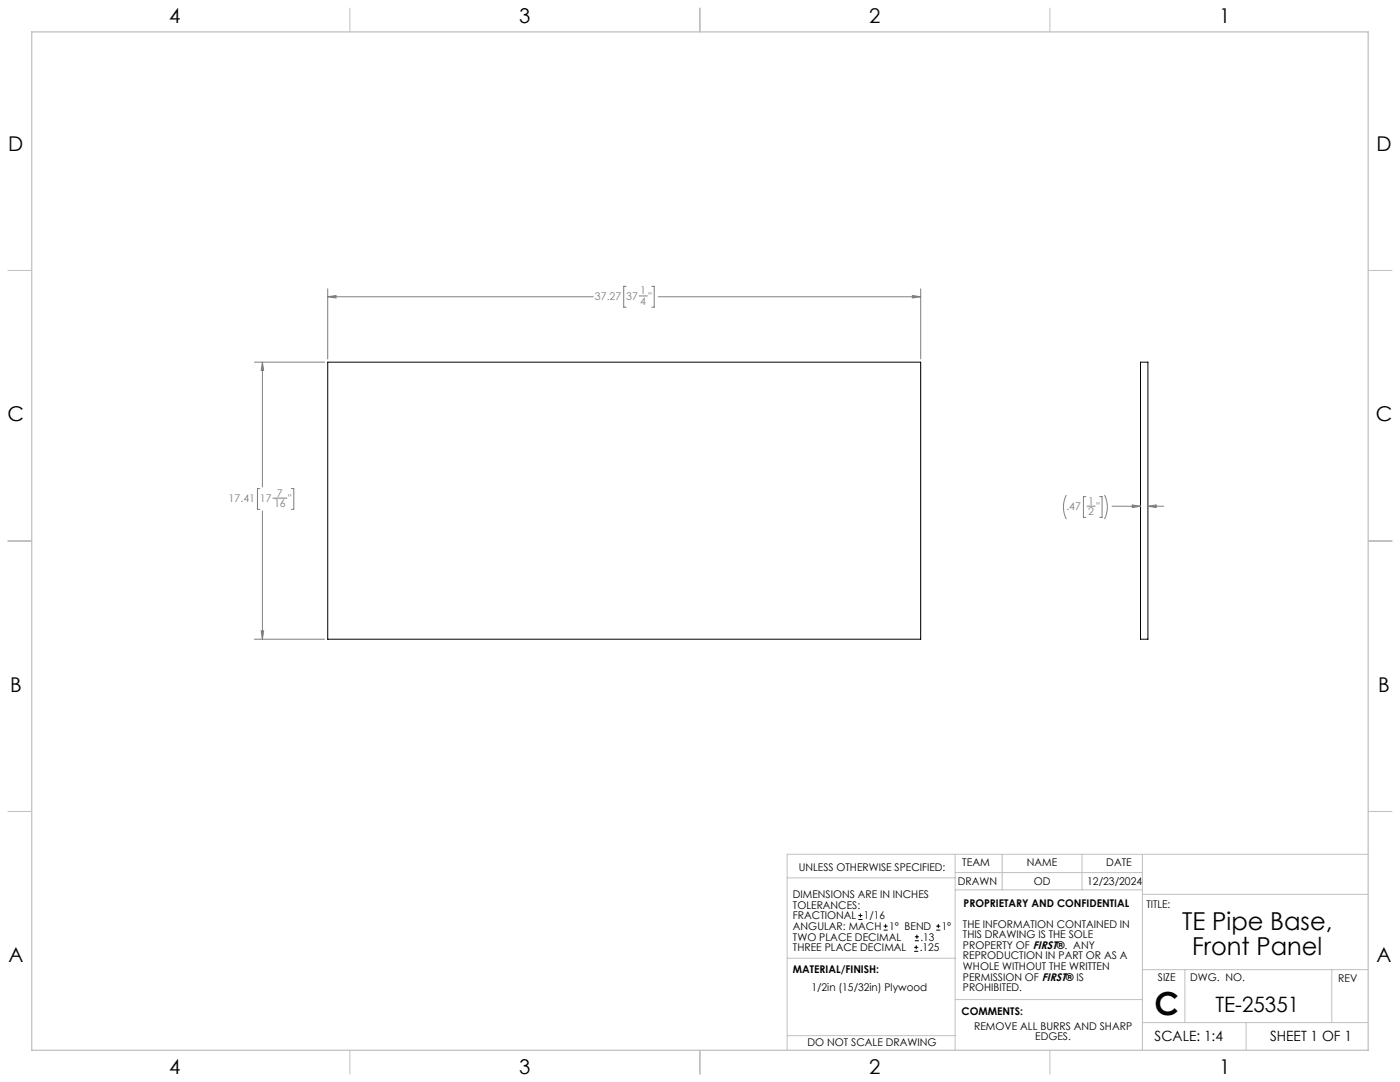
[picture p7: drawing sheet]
<svg xmlns="http://www.w3.org/2000/svg" width="559mm" height="432mm" viewBox="0 0 559 432" stroke-linecap="round" stroke-linejoin="round" font-family="sans-serif">
<g fill="none" stroke="#c0c0c0" stroke-width=".4">
<path d="M139.7 3.2v9.5M279.4 3.2v9.5M419.1 3.2v9.5M3.1 107.9h9.6M546.1 107.9h9.5M3.1 215.9h9.6M546.1 215.9h9.5M3.1 323.8h9.6M546.1 323.8h9.5M314.2 350.3h67M381.2 340.9v78.2M381.2 355.1h74.8"/>
<path d="M381.2 348.2h74.8M400 340.9v14.2M431.9 340.9v14.2M456 340.9v78.2M456 356.9h90.1M546.1 340.9h-231.9v78.2M314.2 382.4h67.2M381.2 398.9h74.8M456 387h90.1M472.9 387v21.1M531.6 387v21.1M139.7 419.1v9.6"/>
<path d="M279.4 419.1v9.6M314.2 413.3h67M419.1 419.1v9.6M456 408.1h90.1M497.4 408.1v11"/>
</g>
<path d="M12.7 12.7h533.4v406.4h-533.4z" fill="none" stroke="#c0c0c0" stroke-width=".5"/>
<path d="M130.8 144.5h236.7v110.6h-236.7zM455.2 144.5h3v110.6h-3z" fill="none" stroke="#000" stroke-width=".4"/>
<g fill="none" stroke="#808080" stroke-width=".4">
<path d="M130.8 118.4l3.3-.5v1zM130.8 115.3v28M130.8 118.4h106M249.9 114.3h-.9v8.3h.9M255.1 118.1h3.3M260.1 114.3h1v8.3h-1M262.7 118.4h104.8M364.2 117.9l3.3 .5-3.3 .5zM367.5 115.3v28M101.6 144.5h27.9M104.7 144.5l.5 3.3h-1zM104.7 144.5v49.8"/>
<path d="M103.8 195h-1v8.3h1M108.9 198.8h5.6M116.3 195h1v8.3h-1M425.6 197.6a10.7 10.7 0 0 0 0 9.6M433.4 198.2h-1v8.3h1M438.9 198.2h1v8.3h-1M440.9 197.6a10.7 10.7 0 0 1 0 9.6M104.7 203.9v51.2M433.9 202h3.2M443.9 202h11.3M451.9 201.5l3.3 .5-3.3 .5zM458.2 202l3.3-.5v1z"/>
<path d="M458.2 202h6.3M101.6 255.1h27.9M104.2 251.8h1l-.5 3.3z"/>
</g>
<path d="M364.2 117.9l3.3 .5-3.3 .5zM130.8 118.4l3.3-.5v1zM104.7 144.5l.5 3.3h-1zM104.2 251.8h1l-.5 3.3zM451.9 201.5l3.3 .5-3.3 .5zM458.2 202l3.3-.5v1z" fill="#808080"/>
<g fill="none" stroke="#000" stroke-width=".4">
<path d="M342.6 367h1.6M342.6 365.4h1.6M343.4 364.6v1.5M352.7 371.2h1.6M352.7 369.6h1.6M353.5 368.8v1.6M364.9 379.7h1.6M364.9 378.1h1.6M365.2 375.4h1.6M365.2 373.8h1.6M365.7 377.3v1.5M366 373v1.6"/>
<path d="M373.7 371.2h1.6M373.7 369.6h1.6M374.5 368.8v1.6"/>
</g>
<text font-size="12.7" x="460.9" y="405.2">C</text>
<g font-size="9.9">
<text x="471.9" y="371.2">TE Pipe Base,</text>
<text x="475.9" y="381.1">Front Panel</text>
</g>
<text font-size="8.5" x="485.1" y="404">TE-25351</text>
<g font-size="8.1">
<text x="67.6" y="9.3">4</text>
<text x="207.3" y="9.3">3</text>
<text x="347" y="9.3">2</text>
<text x="486.7" y="9.3">1</text>
<text x="3.3" y="60.1">D</text>
<text x="549.4" y="60.1">D</text>
<text x="3" y="168">C</text>
<text x="549.1" y="168">C</text>
<text x="4" y="276">B</text>
<text x="550.1" y="276">B</text>
<text x="3.3" y="383.9">A</text>
<text x="549.4" y="383.9">A</text>
<text x="67.6" y="428.4">4</text>
<text x="207.3" y="428.4">3</text>
<text x="347" y="428.4">2</text>
<text x="486.7" y="428.4">1</text>
</g>
<g font-size="5.6">
<text x="460.9" y="415.2">SCALE: 1:4</text>
<text x="507" y="415.2">SHEET 1 OF 1</text>
</g>
<g font-size="4.2" fill="#808080">
<text x="237.5" y="119.8">37.27</text>
<text x="250" y="119.8">37</text>
<text x="255.6" y="117.4">1</text>
<text x="258.9" y="119.8">&quot;</text>
<text x="255.6" y="121.6">4</text>
<text x="91.3" y="200.5">17.41</text>
<text x="103.8" y="200.5">17</text>
<text x="109.4" y="202.3">16</text>
<text x="110.6" y="198.1">7</text>
<text x="115" y="200.5">&quot;</text>
<text x="425.6" y="203.7">.47</text>
<text x="434.3" y="201.4">1</text>
<text x="437.6" y="203.7">&quot;</text>
<text x="434.3" y="205.6">2</text>
</g>
<g font-size="4.2">
<text x="318.8" y="347.7">UNLESS OTHERWISE SPECIFIED:</text>
<text x="384.1" y="345.5">TEAM</text>
<text x="409.9" y="345.7">NAME</text>
<text x="441.6" y="345.7">DATE</text>
<text x="382.3" y="353.3">DRAWN</text>
<text x="412.6" y="353.3">OD</text>
<text x="433.9" y="353.3">12/23/2024</text>
<text x="316.5" y="358.5">DIMENSIONS ARE IN INCHES</text>
<text x="316.5" y="362.7">TOLERANCES:</text>
<text x="384.6" y="361.9">PROPRIETARY AND CONFIDENTIAL</text>
<text x="457.6" y="362.3">TITLE:</text>
<text x="316.5" y="371.2">ANGULAR: MACH</text>
<text x="316.5" y="366.9">FRACTIONAL</text>
<text x="344.8" y="366.9">1/16</text>
<text x="354.9" y="371.2">1° BEND</text>
<text x="375.9" y="371.2">1°</text>
<text x="384.4" y="370.2">THE INFORMATION CONTAINED IN</text>
<text x="316.5" y="375.4">TWO PLACE DECIMAL</text>
<text x="367.4" y="375.4">.13</text>
<text x="384.4" y="374.4">THIS DRAWING IS THE SOLE</text>
<text x="316.5" y="379.6">THREE PLACE DECIMAL</text>
<text x="367.1" y="379.6">.125</text>
<text x="384.4" y="378.6">PROPERTY OF FIRST®. ANY</text>
<text x="384.4" y="382.9">REPRODUCTION IN PART OR AS A</text>
<text x="316.5" y="388.4">MATERIAL/FINISH:</text>
<text x="384.4" y="387.1">WHOLE WITHOUT THE WRITTEN</text>
<text x="323.9" y="395.6">1/2in (15/32in) Plywood</text>
<text x="384.4" y="391.3">PERMISSION OF FIRST® IS</text>
<text x="384.4" y="395.6">PROHIBITED.</text>
<text x="462.2" y="391.3">SIZE</text>
<text x="475.1" y="391.3">DWG. NO.</text>
<text x="534.1" y="391.8">REV</text>
<text x="383.8" y="405.1">COMMENTS:</text>
<text x="388.8" y="410.9">REMOVE ALL BURRS AND SHARP</text>
<text x="322.3" y="417.6">DO NOT SCALE DRAWING</text>
<text x="413.2" y="415.2">EDGES.</text>
</g>
</svg>
